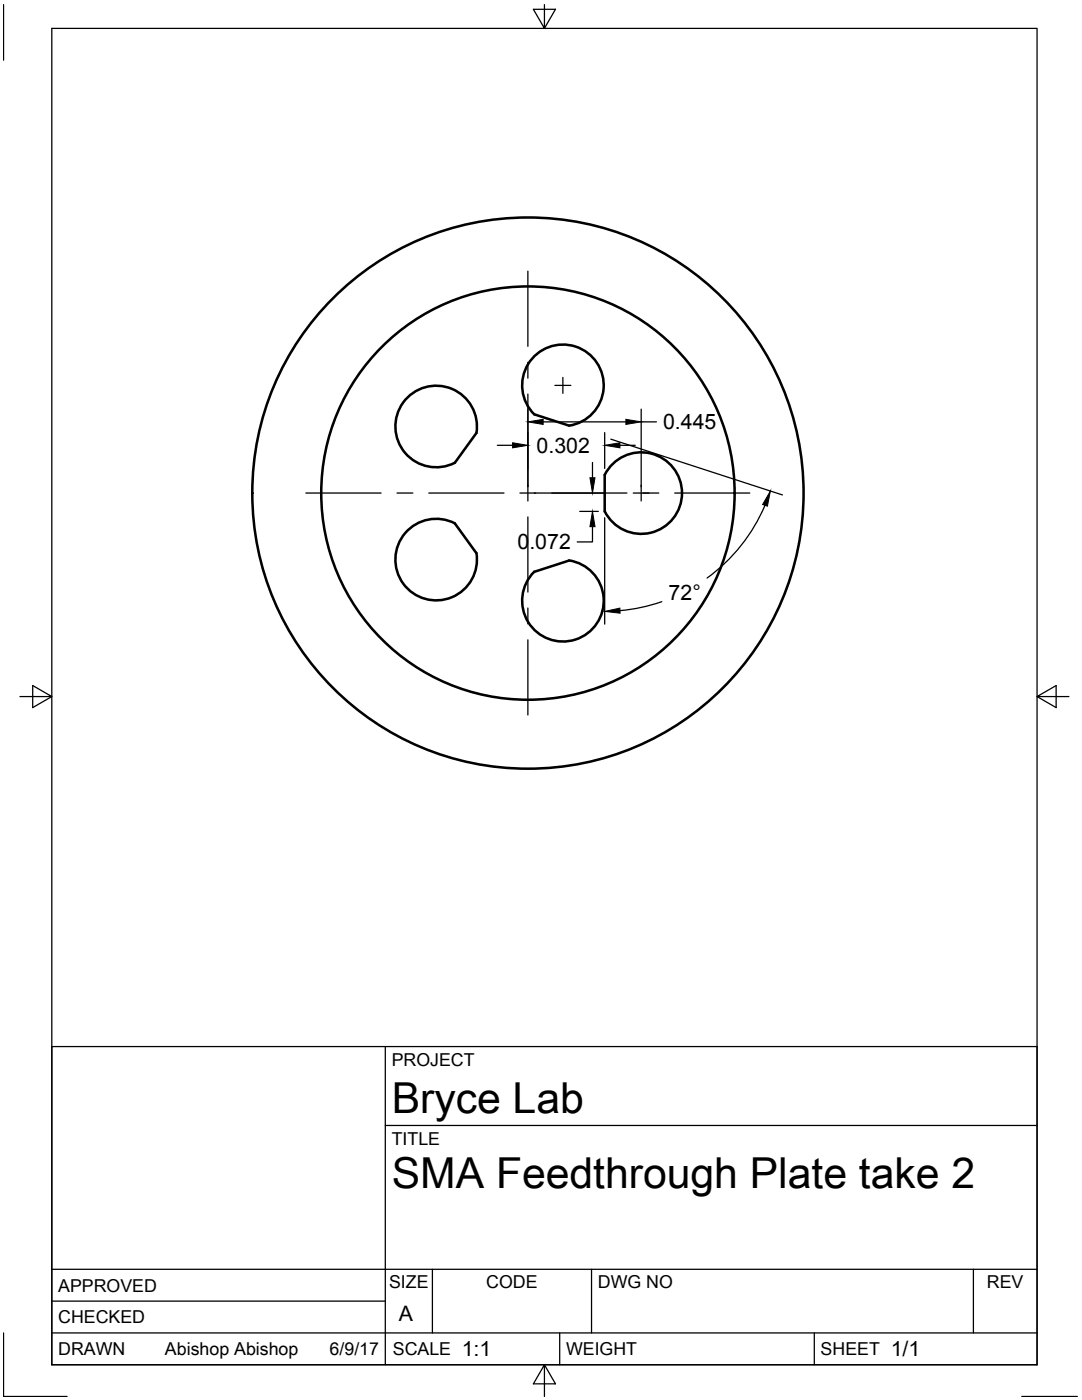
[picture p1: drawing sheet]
<svg xmlns="http://www.w3.org/2000/svg" width="216mm" height="279mm" viewBox="0 0 216 279" stroke-linecap="round" stroke-linejoin="round" font-family="sans-serif">
<!-- layer: Visible -->
<g fill="none" stroke="#000" stroke-width=".51">
<path d="M106.6 71.1a8.1 8.1 0 0 1 13 2.2 8.1 8.1 0 0 1-6 11.6l-7-2.2a8.1 8.1 0 0 1 0-11.6zM95.1 86.4a8.1 8.1 0 0 0-8.5-9.4 8.1 8.1 0 0 0-7.4 10.2 8.1 8.1 0 0 0 11.6 5.1l4.2-5.9M122.5 92.4a8.1 8.1 0 0 1 11.9 1.1 8.1 8.1 0 0 1-2.2 11.8 8.1 8.1 0 0 1-11.5-3.2v-7.3l.5-.9zM95.1 110.4a8.1 8.1 0 0 1-8.5 9.4 8.1 8.1 0 0 1-7.4-10.2 8.1 8.1 0 0 1 11.6-5.2l4.2 6M113.5 111.9l-6.9 2.2M113.6 111.8a8.1 8.1 0 0 1 6.3 11 8.1 8.1 0 0 1-12 3.9 8.1 8.1 0 0 1-1.3-12.6"/>
<circle cx="105.3" cy="98.4" r="41.2"/>
<circle cx="105.3" cy="98.4" r="55"/>
</g>
<!-- layer: Border -->
<path d="M.7 .9v11.1M10.3 5.7h196.6v266.7h-196.6zM108.6 .9v4.8l-2.2-3.8h4.4l-2.2 3.8M4 139h6.3l-3.8-2.2v4.4l3.8-2.2M206.9 139l3.8 2.2v-4.4l-3.8 2.2h6.4M.7 266v12.7h12.7M108.6 272.4l2.2 3.8h-4.4l2.2-3.8v6.3M203.9 278.7h11.1" fill="none" stroke="#000" stroke-width=".25"/>
<!-- layer: Titleblock -->
<path d="M10.3 208.9h196.6v63.5h-196.6zM76.9 208.9v63.5M76.9 224.6h130M10.3 259.7h66.6M10.3 253.3h196.6M86.3 253.3v12.7M118 253.3v12.7M194.2 253.3v12.7M10.3 266h196.6M111.7 266v6.4M162.5 266v6.4" fill="none" stroke="#000" stroke-width=".25"/>
<!-- layer: Center Lines -->
<g fill="none" stroke="#000" stroke-width=".25">
<path d="M105.3 54.1v15M105.3 72.3v3.2M105.3 78.6v15M110.7 76.9h3.2M112.3 75.3v3.2M61 98.4h15M79.2 98.4h3.2M85.6 98.4h15M103.7 98.4h3.2M105.3 96.8v3.2M110.1 98.4h15M126.4 98.4h5.1"/>
<path d="M127.9 96.8v3.2M134.6 98.4h15M105.3 103.2v15M105.3 121.3v3.2M105.3 127.7v15"/>
</g>
<!-- layer: Dimensions -->
<g fill="none" stroke="#000" stroke-width=".25">
<path d="M99.2 88.9h3.1M105.3 81.7v15.4M106.6 98.4h14.2M108.4 84.2h16.5M118.2 92.3v3M120.7 86.3v7.2M121.9 87.6l34.2 11.2M123.7 88.9h3.1M127.9 81.7v15.4M127.9 84.2h3.1M115.7 102.1h3.7M118.2 105.1v3.1h-3"/>
<path d="M120.7 103.3v21.3M152.6 100.8a34.7 34.7 0 0 1-11.5 14.6M132.1 120.1a34.7 34.7 0 0 1-8.4 1.8"/>
</g>
<path d="M102.3 88.4l3 .5-3 .5zM105.3 84.2l3.1-.5v1zM117.7 95.3h1l-.5 3.1zM120.7 88.9l3-.5v1zM124.9 83.7l3 .5-3 .5zM118.2 102.1l.5 3h-1zM153.7 98l-.6 3-.9-.3zM120.7 122l3-.6v1z" fill="#000" stroke="#000" stroke-width=".2"/>
<g font-size="8.5">
<text x="78.2" y="222.1">Bryce Lab</text>
<text x="78.2" y="237.1">SMA Feedthrough Plate take 2</text>
</g>
<g font-size="4.3">
<text x="132.3" y="85.7">0.445</text>
<text x="107.1" y="90.4">0.302</text>
<text x="103.3" y="109.7">0.072</text>
<text x="133.4" y="119.7">72°</text>
<text x="79.6" y="263.6">A</text>
<text x="92.1" y="270.7">1:1</text>
<text x="177.7" y="270.7">1/1</text>
</g>
<g font-size="3.5">
<text x="78.2" y="212.7">PROJECT</text>
<text x="78.2" y="228.4">TITLE</text>
<text x="11.6" y="257.8">APPROVED</text>
<text x="77.6" y="257.1">SIZE</text>
<text x="97" y="257.1">CODE</text>
<text x="119.3" y="257.1">DWG NO</text>
<text x="196.9" y="257.1">REV</text>
<text x="11.6" y="264.1">CHECKED</text>
<text x="11.6" y="270.5">DRAWN</text>
<text x="32.9" y="270.5">Abishop Abishop</text>
<text x="65.8" y="270.5">6/9/17</text>
<text x="78.4" y="270.5">SCALE</text>
<text x="113" y="270.5">WEIGHT</text>
<text x="163.8" y="270.5">SHEET</text>
</g>
</svg>
